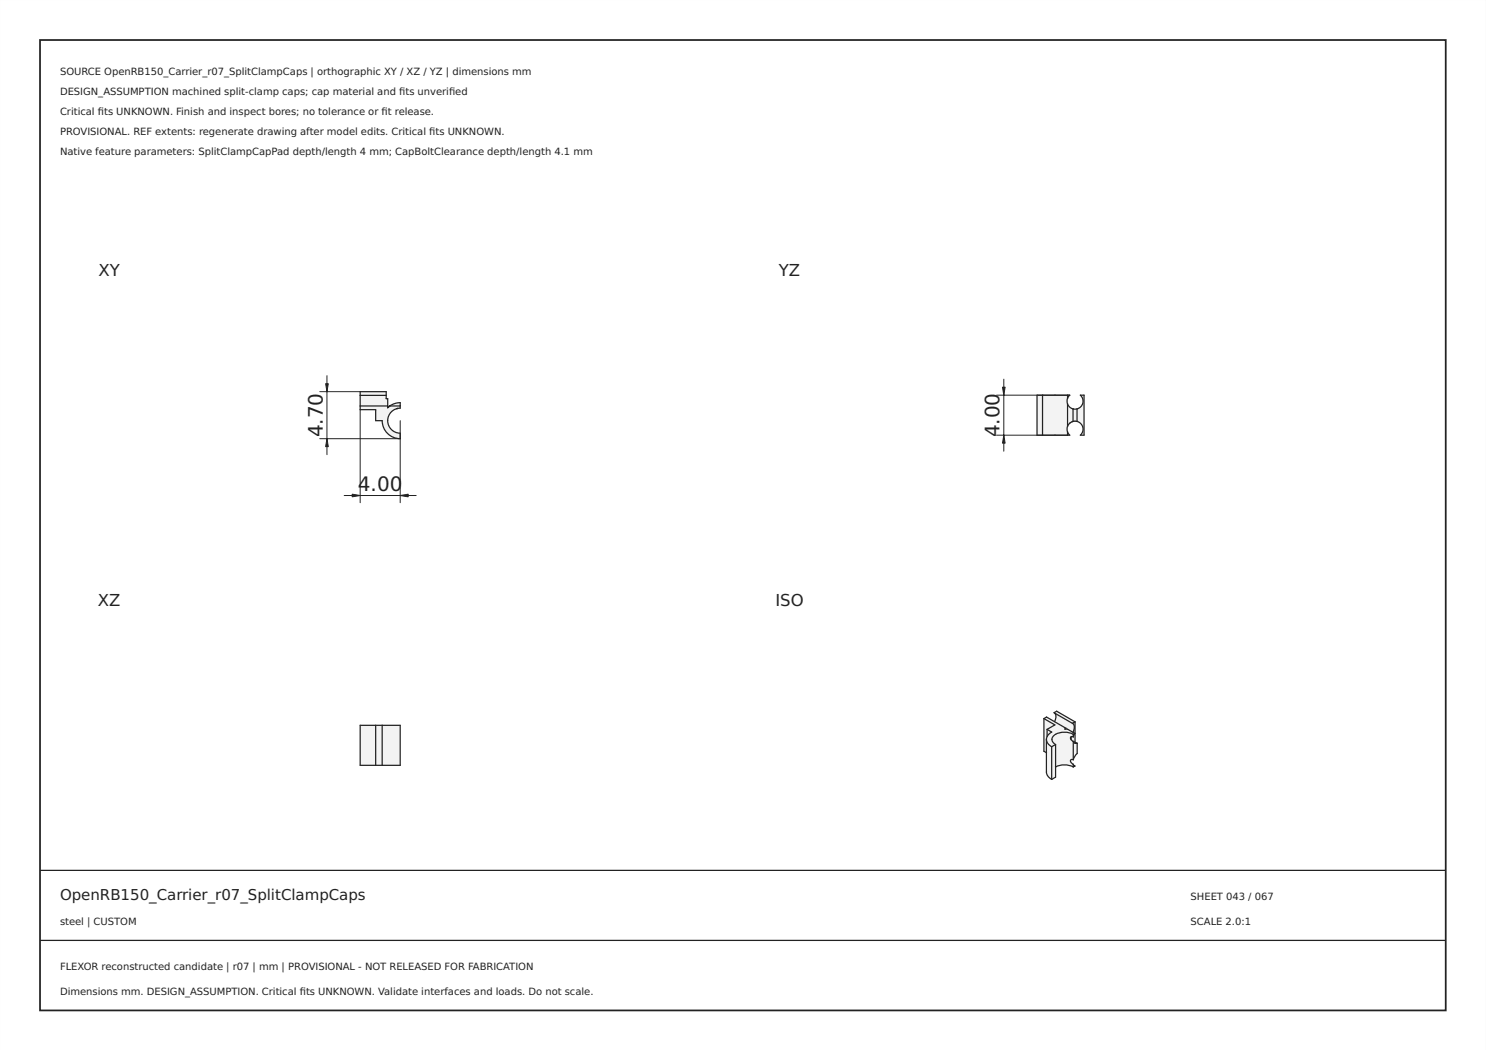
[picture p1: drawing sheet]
<svg xmlns="http://www.w3.org/2000/svg" width="297mm" height="210mm" viewBox="0 0 297 210" stroke-linecap="round" stroke-linejoin="round" font-family="sans-serif">
<path d="M0 0h297v210h-297zM0 0v210h297v-210z" fill="#000"/>
<path d="M8 8h281v194h-281z" fill="none" stroke="#222" stroke-width=".35"/>
<path d="M8 174h281zM8 188h281z" fill="#000" stroke="#222" stroke-width=".25"/>
<g fill="#f1f3f5">
<path d="M72 79h5.2v.7h.3v1.5h-5.5z" fill-rule="evenodd"/>
<path d="M72 81.2h5.5v.3l.4-.3h2.1v.4h-.5a2.5 2.5 0 0 0-2 2.7 2.5 2.5 0 0 0 2.5 2.3v1.1a3.6 3.6 0 0 1-3.6-3.6h-1.3v-2.2h-3.1z" fill-rule="evenodd"/>
<path d="M72 78.3h5.2v.7h-5.2z" fill-rule="evenodd"/>
<path d="M77.9 81.2l.8-.5 1.3-.2v.7z" fill-rule="evenodd"/>
</g>
<g fill="none" stroke="#212529" stroke-width=".25">
<path d="M72 79v2.2M72 79v-.7h5.2v.7M72 79h5.2M77.2 79v.7h.3v1.5M72 81.2v.7h3.1v2.2h1.3a3.6 3.6 0 0 0 3.6 3.6v-1.1a2.5 2.5 0 0 1-2.5-2.5 2.5 2.5 0 0 1 2.5-2.5v-.4M72 81.2h5.5M77.5 81.2v.3M77.5 81.5h.1M77.7 81.4h-.1M77.7 81.3l-.1 .1M77.9 81.2l-.1 .1M77.9 81.2l1.2-.6 .9-.1v.7"/>
<path d="M77.9 81.2l-.4 .3M77.9 81.2h.1M77.9 81.2h2.1M79.3 81.7h.1M79.4 81.7h-.1M79.5 81.6h.1M79.5 81.6l-.2 .1"/>
</g>
<path d="M63.9 78.3h8.1M65.4 75.1v15.8M63.9 87.7h16.1M68.8 99.1h14.4M72 81.9v18.6M80 84.1v16.4" fill="none" stroke="#212529" stroke-width=".2"/>
<g fill="#212529" stroke="#212529" stroke-width=".2">
<path d="M80 99.1l1.6-.3v.5z"/>
<path d="M70.4 98.8l1.6 .3-1.6 .2z"/>
<path d="M65.1 76.7h.5l-.2 1.6z"/>
<path d="M65.4 87.7l.2 1.6h-.5z"/>
</g>
<g fill="#f1f3f5">
<path d="M72 145h3.1v8h-3.1z" fill-rule="evenodd"/>
<path d="M75.1 145h1.3v8h-1.3z" fill-rule="evenodd"/>
<path d="M76.4 145h3.6v8h-3.6z" fill-rule="evenodd"/>
</g>
<path d="M75.1 145v8M76.4 145h3.6v8h-3.6M76.4 145h-4.4v8h4.4M76.4 145v8" fill="none" stroke="#212529" stroke-width=".25"/>
<g fill="#f1f3f5">
<path d="M213.4 80.8a1.6 1.6 0 0 0 1.1 .9v2.5a1.6 1.6 0 0 0-1.1 1z" fill-rule="evenodd"/>
<path d="M214.5 81.7h.8v2.5h-.8z" fill-rule="evenodd"/>
<path d="M216 79h.7v8h-.7a1.6 1.6 0 0 0-.7-2.8v-2.5a1.6 1.6 0 0 0 .7-2.7z" fill-rule="evenodd"/>
<path d="M208.4 79h5l-.1 1.2 .1 6.8h-5z" fill-rule="evenodd"/>
<path d="M213.4 79h.4l-.4 .6z" fill-rule="evenodd"/>
<path d="M213.4 86.4l.4 .6h-.4z" fill-rule="evenodd"/>
<path d="M207.3 79h1.1v8h-1.1z" fill-rule="evenodd"/>
</g>
<g fill="none" stroke="#212529" stroke-width=".25">
<path d="M208.4 79h5M208.4 79h-1.1v8h1.1M208.4 79v8M213.4 79.6l-.1 .6 .1 .6M213.4 79h.4l-.4 .6M213.4 79v.6M208.4 87h5M213.4 80.8a1.6 1.6 0 0 0 1.1 .9M213.4 86.4l.4 .6h-.4M213.4 85.2l-.1 .6 .1 .6M213.4 80.8v4.4M213.4 86.4v.6"/>
<path d="M214 84.5h-.1M214.4 81.7h.1M214.5 84.2h.8M214.5 81.7h.8M214.5 84.2l-.2 .1M214.5 84.2a1.6 1.6 0 0 0-1.1 1M214.5 81.7v2.5M215.3 81.7a1.6 1.6 0 0 0 .7-2.7h.7v8h-.7a1.6 1.6 0 0 0-.7-2.8M215.3 81.7v2.5"/>
</g>
<path d="M199.2 79h14.6M200.7 75.8v14.4M199.2 87h14.2" fill="none" stroke="#212529" stroke-width=".2"/>
<g fill="#212529" stroke="#212529" stroke-width=".2">
<path d="M200.4 77.4h.5l-.2 1.6z"/>
<path d="M200.7 87l.2 1.6h-.5z"/>
</g>
<g fill="#f1f3f5">
<path d="M214.4 144.6l.5-.3v4.1l-.8-.5v-.6h.4l.4-.7-.4-.2a1.24 1.24 0 0 0-.1-1.8z" fill-rule="evenodd"/>
<path d="M210.7 147a3.7 3.7 0 0 1 3.8-.2v.5h-.4h.4l-.4 .6-.1-.4 .1-.3v.7l.4 .3v3.7a.34 .34 0 0 0-.5 .2l.2 .4 .3 .3v.5a3.9 3.9 0 0 0-3.5 0v-4.5a1.05 1.05 0 0 1-.3-1.8z" fill-rule="evenodd"/>
<path d="M214.1 147.2v.7l-.1-.4z" fill-rule="evenodd"/>
<path d="M214.5 148.2l.8 .4-.5-.1z" fill-rule="evenodd"/>
<path d="M214.5 146.8l.4-.2-.4 .7z" fill-rule="evenodd"/>
<path d="M214.5 148.2l.3 .3 .5 .1v2l-.5 .6-.3 .7z" fill-rule="evenodd"/>
<path d="M208.7 143.6l.5-.3 3.9 2.3-.3 .1 .6 .1 1.5 .8-.4 .2a3.5 3.5 0 0 0-4 .5 1.05 1.05 0 0 0 .5 1.5l-.8 .5a1.55 1.55 0 0 1-1-1.5 1.55 1.55 0 0 1 1-1.5l-.9-.5 1.6-.9z" fill-rule="evenodd"/>
<path d="M210.7 142.5l.5-.3 3.7 2.1-.5 .3z" fill-rule="evenodd"/>
<path d="M210.8 142.5l3.6 2.1a1.26 1.26 0 0 1 .1 1.8l-1.1-.6-.4-.1 .1-.1-2.3-1.3a1.51 1.51 0 0 0 0-1.8z" fill-rule="evenodd"/>
<path d="M214.5 152.8l.4 .3-.4 .2z" fill-rule="evenodd"/>
<path d="M214.8 153.1h.1z" fill-rule="evenodd"/>
<path d="M210.2 149.3l.8-.5v6.6l-.8 .4z" fill-rule="evenodd"/>
<path d="M212.8 145.7l.3-.1z" fill-rule="evenodd"/>
<path d="M209.2 147.8a1.74 1.74 0 0 0 1 1.5v6.5l-.3-.2a1.59 1.59 0 0 1-.7-1.3z" fill-rule="evenodd"/>
<path d="M208.7 143.6l2.2 1.3-1.6 .9-.1 4.7-.5-.3z" fill-rule="evenodd"/>
<path d="M209.3 145.8l.9 .5-.9 .9z" fill-rule="evenodd"/>
</g>
<g fill="none" stroke="#212529" stroke-width=".25">
<path d="M208.7 143.6v6.6l.5 .3M208.7 143.6l2.2 1.3-1.6 .9M208.7 143.6l.5-.3 3.9 2.3M209.2 147.8v6.5a1.74 1.74 0 0 0 1 1.5M209.2 147.8a1.74 1.74 0 0 0 1 1.5M209.3 145.8l.9 .5-.3 .3a1.59 1.59 0 0 0-.7 1.2M209.3 145.8v1.4M210.2 149.3v6.5M210.8 142.5a1.34 1.34 0 0 1 0 1.8M211 153.3a3.9 3.9 0 0 1 3.5 0M211 148.8v6.6l-.8 .4M211 148.8l-.8 .5"/>
<path d="M213.1 145.6l-.1 .1M213.1 145.6l-.3 .1 .6 .1 1.5 .8M214.1 147.3v.6M214.4 144.6a1.26 1.26 0 0 1 .1 1.8M214.5 148.2l.8 .4M214.5 148.2l.3 .3 .5 .1M214.5 152.8l.4 .3M214.5 147.3a.34 .34 0 0 0-.5 .2l.2 .4 .3 .3M214.5 151.9a.34 .34 0 0 0-.5 .2l.2 .4 .3 .3M214.5 146.8a3.5 3.5 0 0 0-4 .5 1.05 1.05 0 0 0 .5 1.5M214.5 146.8v.5M214.5 148.2v3.7"/>
<path d="M214.5 152.8v.5M214.8 153.1h.1M214.9 146.6l-.4 .7M214.9 153.1l-.4 .2M214.9 146.6l-.4 .2M214.9 144.3l-3.7-2.1-.5 .3 3.7 2.1M214.9 144.3l-.5 .3M214.9 144.3v4.1M215.3 148.6v2l-.5 .6-.3 .7"/>
</g>
<g font-size="4" fill="#212529">
<text x="64.5" y="87.4" transform="rotate(-90 64.5 87.4)">4.70</text>
<text x="199.8" y="87.4" transform="rotate(-90 199.8 87.4)">4.00</text>
<text x="71.5" y="98.2">4.00</text>
</g>
<g font-size="3.3" fill="#212529">
<text x="19.7" y="55.1">XY</text>
<text x="155.7" y="55.1">YZ</text>
<text x="19.6" y="121.1">XZ</text>
<text x="155" y="121.1">ISO</text>
</g>
<text font-size="3" fill="#222" x="12" y="180">OpenRB150_Carrier_r07_SplitClampCaps</text>
<g font-size="2" fill="#222">
<text x="12" y="15">SOURCE OpenRB150_Carrier_r07_SplitClampCaps | orthographic XY / XZ / YZ | dimensions mm</text>
<text x="12" y="19">DESIGN_ASSUMPTION machined split-clamp caps; cap material and fts unverifed</text>
<text x="12" y="23">Critical fts UNKNOWN. Finish and inspect bores; no tolerance or ft release.</text>
<text x="19.6" y="23">i</text>
<text x="76.3" y="23">i</text>
<text x="79.8" y="19">i</text>
<text x="89.8" y="19">i</text>
<text x="12" y="27">PROVISIONAL. REF extents: regenerate drawing after model edits. Critical fts UNKNOWN.</text>
<text x="85.8" y="27">i</text>
<text x="12" y="31">Native feature parameters: SplitClampCapPad depth/length 4 mm; CapBoltClearance depth/length 4.1 mm</text>
<text x="238" y="180">SHEET 043 / 067</text>
<text x="12" y="185">steel | CUSTOM</text>
<text x="238" y="185">SCALE 2.0:1</text>
<text x="12" y="194">FLEXOR reconstructed candidate | r07 | mm | PROVISIONAL - NOT RELEASED FOR FABRICATION</text>
<text x="12" y="199">Dimensions mm. DESIGN_ASSUMPTION. Critical fts UNKNOWN. Validate interfaces and loads. Do not scale.</text>
<text x="59.9" y="199">i</text>
</g>
</svg>
